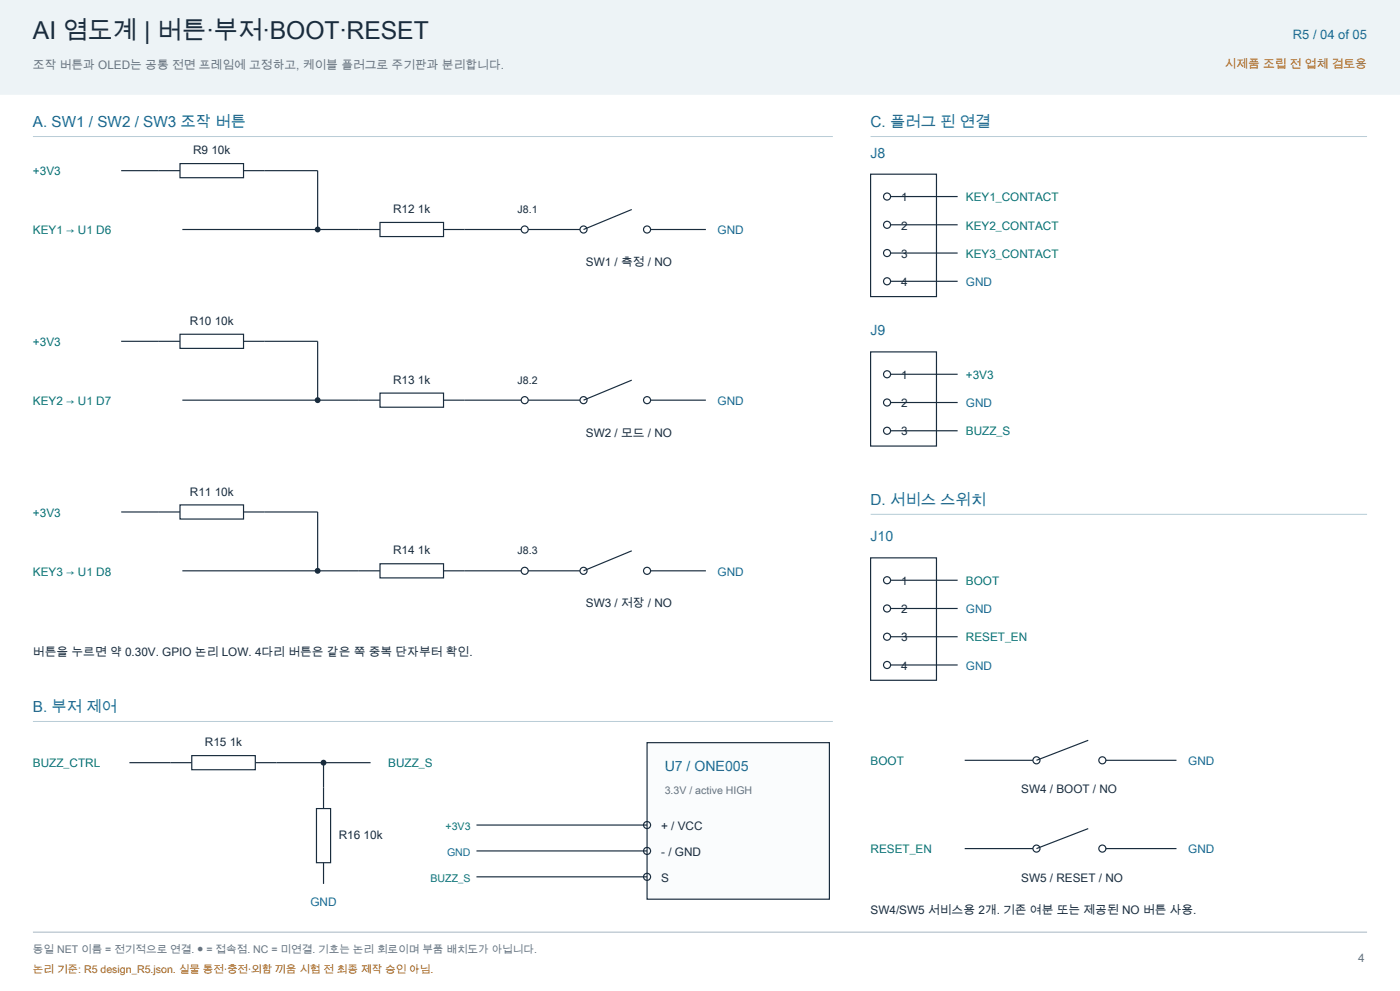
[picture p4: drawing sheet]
<svg xmlns="http://www.w3.org/2000/svg" width="420mm" height="297mm" viewBox="0 0 420 297" stroke-linecap="round" stroke-linejoin="round" font-family="sans-serif">
<path d="M0 0h419.8v28.2h-419.8z" fill-rule="evenodd" fill="#edf3f6" stroke="#edf3f6" stroke-width=".35"/>
<path d="M9.9 40.9h239.9" fill="none" stroke="#b9ccd7" stroke-width=".3"/>
<path d="M36.3 51.2h17.7M54 49h19v4.3h-19zM73 51.2h22.2v17.6" fill="none" stroke="#192c3d" stroke-width=".35"/>
<circle cx="95.2" cy="68.8" r=".88" fill="#192c3d"/>
<g fill="none" stroke="#192c3d" stroke-width=".35">
<path d="M54.7 68.8h59.2M113.9 66.7h19.1v4.2h-19.1zM133 68.8h23.3M158.4 68.8h15.5M189.4 62.8l-14.4 6M195.1 68.8h16.6M36.3 102.3h17.7M54 100.2h19v4.2h-19zM73 102.3h22.2v17.6"/>
<circle cx="157.3" cy="68.8" r="1.06"/>
<circle cx="175" cy="68.8" r="1.06"/>
<circle cx="194" cy="68.8" r="1.06"/>
</g>
<circle cx="95.2" cy="119.9" r=".88" fill="#192c3d"/>
<g fill="none" stroke="#192c3d" stroke-width=".35">
<path d="M54.7 119.9h59.2M113.9 117.8h19.1v4.3h-19.1zM133 119.9h23.3M158.4 119.9h15.5M189.4 113.9l-14.4 6M195.1 119.9h16.6M36.3 153.5h17.7M54 151.3h19v4.3h-19zM73 153.5h22.2v17.6"/>
<circle cx="157.3" cy="119.9" r="1.06"/>
<circle cx="175" cy="119.9" r="1.06"/>
<circle cx="194" cy="119.9" r="1.06"/>
</g>
<circle cx="95.2" cy="171.1" r=".88" fill="#192c3d"/>
<g fill="none" stroke="#192c3d" stroke-width=".35">
<path d="M54.7 171.1h59.2M113.9 169h19.1v4.2h-19.1zM133 171.1h23.3M158.4 171.1h15.5M189.4 165.1l-14.4 6M195.1 171.1h16.6M38.8 228.6h18.7M57.5 226.5h19.1v4.2h-19.1zM76.6 228.6h34.5"/>
<circle cx="157.3" cy="171.1" r="1.06"/>
<circle cx="175" cy="171.1" r="1.06"/>
<circle cx="194" cy="171.1" r="1.06"/>
</g>
<path d="M9.9 216.3h239.9" fill="none" stroke="#b9ccd7" stroke-width=".3"/>
<circle cx="97" cy="228.6" r=".88" fill="#192c3d"/>
<path d="M97 228.6v13.8M94.9 242.4h4.2v16.2h-4.2zM97 258.6v6.3" fill="none" stroke="#192c3d" stroke-width=".35"/>
<path d="M194 222.6h54.7v46.9h-54.7z" fill-rule="evenodd" fill="#fafcfd" stroke="#192c3d" stroke-width=".35"/>
<g fill="none" stroke="#192c3d" stroke-width=".35">
<path d="M261.1 52.2h19.7v36.7h-19.7zM267.1 58.9h20.1M267.1 67.4h20.1M267.1 75.8h20.1M267.1 84.3h20.1M261.1 105.5h19.7v28.2h-19.7zM267.1 112.2h20.1M267.1 120.6h20.1M267.1 129.1h20.1M261.1 167.2h19.7v36.7h-19.7zM267.1 173.9h20.1M267.1 182.4h20.1"/>
<path d="M267.1 190.9h20.1M267.1 199.3h20.1M289.3 227.9h20.4M326.3 221.9l-15.5 6M331.6 227.9h21.2M142.9 247.3h51.1M142.9 255.1h51.1M289.3 254.4h20.4M326.3 248.4l-15.5 6M331.6 254.4h21.2M142.9 262.8h51.1"/>
<circle cx="266" cy="58.9" r="1.06"/>
<circle cx="266" cy="67.4" r="1.06"/>
<circle cx="266" cy="75.8" r="1.06"/>
<circle cx="266" cy="84.3" r="1.06"/>
<circle cx="266" cy="112.2" r="1.06"/>
<circle cx="266" cy="129.1" r="1.06"/>
<circle cx="266" cy="120.6" r="1.06"/>
<circle cx="266" cy="173.9" r="1.06"/>
<circle cx="266" cy="182.4" r="1.06"/>
<circle cx="266" cy="190.9" r="1.06"/>
<circle cx="266" cy="199.3" r="1.06"/>
<circle cx="310.8" cy="227.9" r="1.06"/>
<circle cx="330.6" cy="227.9" r="1.06"/>
<circle cx="194" cy="247.3" r="1.06"/>
<circle cx="194" cy="255.1" r="1.06"/>
<circle cx="310.8" cy="254.4" r="1.06"/>
<circle cx="330.6" cy="254.4" r="1.06"/>
<circle cx="194" cy="262.8" r="1.06"/>
</g>
<path d="M261.1 40.9h148.8M261.1 154.2h148.8" fill="none" stroke="#b9ccd7" stroke-width=".3"/>
<path d="M9.9 279.4h400" fill="none" stroke="#a7b6c2" stroke-width=".3"/>
<text font-size="7.4" fill="#192c3d" x="9.9" y="11.6">AI 염도계 | 버튼·부저·BOOT·RESET</text>
<g font-size="4.6" fill="#186a99">
<text x="9.9" y="38.1">A. SW1 / SW2 / SW3 조작 버튼</text>
<text x="261.1" y="38.1">C. 플러그 핀 연결</text>
<text x="261.1" y="151.3">D. 서비스 스위치</text>
<text x="9.9" y="213.4">B. 부저 제어</text>
</g>
<g font-size="4.2" fill="#186a99">
<text x="261.1" y="47.3">J8</text>
<text x="261.1" y="100.5">J9</text>
<text x="261.1" y="162.3">J10</text>
<text x="199.3" y="231.1">U7 / ONE005</text>
</g>
<text font-size="3.9" fill="#186a99" x="387.7" y="11.6">R5 / 04 of 05</text>
<g font-size="3.5" fill="#637383">
<text x="9.9" y="20.8">조작 버튼과 OLED는 공통 전면 프레임에 고정하고, 케이블 플러그로 주기판과 분리합니다.</text>
<text x="407.3" y="288.2">4</text>
</g>
<text font-size="3.5" fill="#a35c10" x="367.2" y="20.5">시제품 조립 전 업체 검토용</text>
<g font-size="3.5" fill="#192c3d">
<text x="57.9" y="46.2">R9 10k</text>
<text x="117.9" y="63.9">R12 1k</text>
<text x="270.2" y="60.3">1</text>
<text x="270.2" y="68.8">2</text>
<text x="270.2" y="77.3">3</text>
<text x="175.7" y="79.7">SW1 / 측정 / NO</text>
<text x="270.2" y="85.7">4</text>
<text x="56.9" y="97.4">R10 10k</text>
<text x="270.2" y="113.6">1</text>
<text x="117.9" y="115">R13 1k</text>
<text x="270.2" y="122.1">2</text>
<text x="175.7" y="130.9">SW2 / 모드 / NO</text>
<text x="270.2" y="130.5">3</text>
<text x="56.9" y="148.5">R11 10k</text>
<text x="117.9" y="166.2">R14 1k</text>
<text x="270.2" y="175.3">1</text>
<text x="175.7" y="182">SW3 / 저장 / NO</text>
<text x="270.2" y="183.8">2</text>
<text x="9.9" y="196.5">버튼을 누르면 약 0.30V. GPIO 논리 LOW. 4다리 버튼은 같은 쪽 중복 단자부터 확인.</text>
<text x="270.2" y="192.3">3</text>
<text x="270.2" y="200.7">4</text>
<text x="61.4" y="223.7">R15 1k</text>
<text x="306.2" y="237.8">SW4 / BOOT / NO</text>
<text x="101.6" y="251.5">R16 10k</text>
<text x="198.3" y="248.7">+ / VCC</text>
<text x="198.3" y="256.5">- / GND</text>
<text x="198.3" y="264.2">S</text>
<text x="306.2" y="264.2">SW5 / RESET / NO</text>
<text x="261.1" y="274.1">SW4/SW5 서비스용 2개. 기존 여분 또는 제공된 NO 버튼 사용.</text>
</g>
<g font-size="3.5" fill="#08786b">
<text x="9.9" y="52.6">+3V3</text>
<text x="289.6" y="60.3">KEY1_CONTACT</text>
<text x="9.9" y="70.2">KEY1 → U1 D6</text>
<text x="289.6" y="68.8">KEY2_CONTACT</text>
<text x="289.6" y="77.3">KEY3_CONTACT</text>
<text x="9.9" y="103.7">+3V3</text>
<text x="289.6" y="113.6">+3V3</text>
<text x="9.9" y="121.4">KEY2 → U1 D7</text>
<text x="289.6" y="130.5">BUZZ_S</text>
<text x="9.9" y="154.9">+3V3</text>
<text x="9.9" y="172.5">KEY3 → U1 D8</text>
<text x="289.6" y="175.3">BOOT</text>
<text x="289.6" y="192.3">RESET_EN</text>
<text x="9.9" y="230">BUZZ_CTRL</text>
<text x="116.4" y="230">BUZZ_S</text>
<text x="261.1" y="229.3">BOOT</text>
<text x="261.1" y="255.8">RESET_EN</text>
</g>
<g font-size="3.5" fill="#186a99">
<text x="215.2" y="70.2">GND</text>
<text x="289.6" y="85.7">GND</text>
<text x="215.2" y="121.4">GND</text>
<text x="289.6" y="122.1">GND</text>
<text x="215.2" y="172.5">GND</text>
<text x="289.6" y="183.8">GND</text>
<text x="289.6" y="200.7">GND</text>
<text x="356.3" y="229.3">GND</text>
<text x="356.3" y="255.8">GND</text>
<text x="93.1" y="271.6">GND</text>
</g>
<g font-size="3.2" fill="#192c3d">
<text x="155.2" y="63.9">J8.1</text>
<text x="155.2" y="115">J8.2</text>
<text x="155.2" y="166.2">J8.3</text>
</g>
<g font-size="3.2" fill="#637383">
<text x="199.3" y="238.1">3.3V / active HIGH</text>
<text x="9.9" y="285.7">동일 NET 이름 = 전기적으로 연결. ● = 접속점. NC = 미연결. 기호는 논리 회로이며 부품 배치도가 아닙니다.</text>
</g>
<g font-size="3.2" fill="#08786b">
<text x="133.6" y="248.7">+3V3</text>
<text x="129.1" y="264.2">BUZZ_S</text>
</g>
<text font-size="3.2" fill="#186a99" x="134.1" y="256.5">GND</text>
<text font-size="3.2" fill="#a35c10" x="9.9" y="291.7">논리 기준: R5 design_R5.json. 실물 통전·충전·외함 끼움 시험 전 최종 제작 승인 아님.</text>
</svg>
